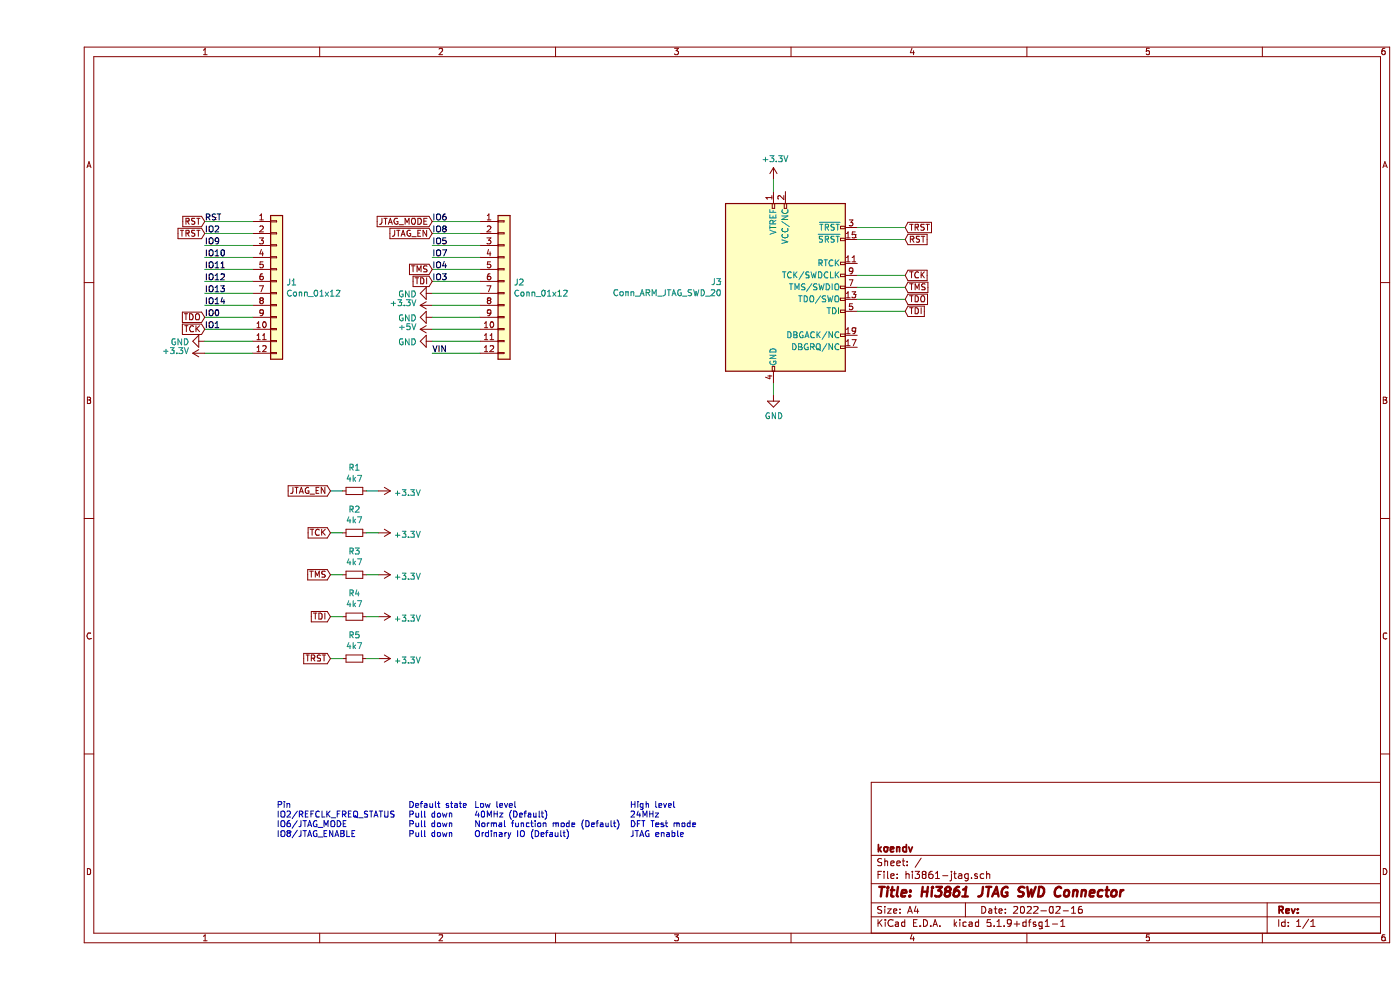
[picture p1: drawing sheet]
EESchema Schematic File Version 4
EELAYER 30 0
EELAYER END
$Descr A4 11693 8268
encoding utf-8
Sheet 1 1
Title "Hi3861 JTAG SWD Connector"
Date "2022-02-16"
Rev ""
Comp "koendv"
Comment1 ""
Comment2 ""
Comment3 ""
Comment4 ""
$EndDescr
$Comp
L Connector_Generic:Conn_01x12 J1
U 1 1
P 2000 2350
F 0 "J1" H 2080 2342 50  0000 L CNN
F 1 "Conn_01x12" H 2080 2251 50  0000 L CNN
F 2 "Connector_PinSocket_2.54mm:PinSocket_1x12_P2.54mm_Vertical" H 2000 2350 50  0001 C CNN
F 3 "~" H 2000 2350 50  0001 C CNN
	1    2000 2350
	1    0    0    -1  
$EndComp
$Comp
L Connector_Generic:Conn_01x12 J2
U 1 1
P 3900 2350
F 0 "J2" H 3980 2342 50  0000 L CNN
F 1 "Conn_01x12" H 3980 2251 50  0000 L CNN
F 2 "Connector_PinSocket_2.54mm:PinSocket_1x12_P2.54mm_Vertical" H 3900 2350 50  0001 C CNN
F 3 "~" H 3900 2350 50  0001 C CNN
	1    3900 2350
	1    0    0    -1  
$EndComp
$Comp
L Connector:Conn_ARM_JTAG_SWD_20 J3
U 1 1
P 6250 2400
F 0 "J3" H 5721 2446 50  0000 R CNN
F 1 "Conn_ARM_JTAG_SWD_20" H 5721 2355 50  0000 R CNN
F 2 "Connector_IDC:IDC-Header_2x10_P2.54mm_Vertical" H 6700 1350 50  0001 L TNN
F 3 "http://infocenter.arm.com/help/topic/com.arm.doc.dui0499b/DUI0499B_system_design_reference.pdf" V 5900 1150 50  0001 C CNN
	1    6250 2400
	1    0    0    -1  
$EndComp
Wire Wire Line
	1400 1850 1800 1850
Wire Wire Line
	1400 1950 1800 1950
Wire Wire Line
	1400 2050 1800 2050
Wire Wire Line
	1400 2150 1800 2150
Wire Wire Line
	1400 2250 1800 2250
Wire Wire Line
	1400 2350 1800 2350
Wire Wire Line
	1400 2450 1800 2450
Wire Wire Line
	1400 2550 1800 2550
Wire Wire Line
	1400 2650 1800 2650
Wire Wire Line
	1400 2750 1800 2750
Wire Wire Line
	1400 2850 1800 2850
Wire Wire Line
	1400 2950 1800 2950
Wire Wire Line
	3300 1850 3700 1850
Wire Wire Line
	3300 1950 3700 1950
Wire Wire Line
	3300 2050 3700 2050
Wire Wire Line
	3300 2150 3700 2150
Wire Wire Line
	3300 2250 3700 2250
Wire Wire Line
	3300 2350 3700 2350
Wire Wire Line
	3300 2450 3700 2450
Wire Wire Line
	3300 2550 3700 2550
Wire Wire Line
	3300 2650 3700 2650
Wire Wire Line
	3300 2750 3700 2750
Wire Wire Line
	3300 2850 3700 2850
Wire Wire Line
	3300 2950 3700 2950
Text Label 1400 1850 0    50   ~ 0
RST
Text Label 1400 1950 0    50   ~ 0
IO2
Text Label 1400 2050 0    50   ~ 0
IO9
Text Label 1400 2150 0    50   ~ 0
IO10
Text Label 1400 2250 0    50   ~ 0
IO11
Text Label 1400 2350 0    50   ~ 0
IO12
Text Label 1400 2450 0    50   ~ 0
IO13
Text Label 1400 2550 0    50   ~ 0
IO14
Text Label 1400 2650 0    50   ~ 0
IO0
Text Label 1400 2750 0    50   ~ 0
IO1
$Comp
L power:GND #PWR01
U 1 1
P 1400 2850
F 0 "#PWR01" H 1400 2600 50  0001 C CNN
F 1 "GND" V 1405 2722 50  0000 R CNN
F 2 "" H 1400 2850 50  0001 C CNN
F 3 "" H 1400 2850 50  0001 C CNN
	1    1400 2850
	0    1    1    0   
$EndComp
$Comp
L power:+3.3V #PWR02
U 1 1
P 1400 2950
F 0 "#PWR02" H 1400 2800 50  0001 C CNN
F 1 "+3.3V" V 1415 3078 50  0000 L CNN
F 2 "" H 1400 2950 50  0001 C CNN
F 3 "" H 1400 2950 50  0001 C CNN
	1    1400 2950
	0    -1   -1   0   
$EndComp
Text Label 3300 1850 0    50   ~ 0
IO6
Text Label 3300 1950 0    50   ~ 0
IO8
Text Label 3300 2050 0    50   ~ 0
IO5
Text Label 3300 2150 0    50   ~ 0
IO7
Text Label 3300 2250 0    50   ~ 0
IO4
Text Label 3300 2350 0    50   ~ 0
IO3
$Comp
L power:GND #PWR08
U 1 1
P 3300 2450
F 0 "#PWR08" H 3300 2200 50  0001 C CNN
F 1 "GND" V 3305 2322 50  0000 R CNN
F 2 "" H 3300 2450 50  0001 C CNN
F 3 "" H 3300 2450 50  0001 C CNN
	1    3300 2450
	0    1    1    0   
$EndComp
$Comp
L power:GND #PWR010
U 1 1
P 3300 2650
F 0 "#PWR010" H 3300 2400 50  0001 C CNN
F 1 "GND" V 3305 2522 50  0000 R CNN
F 2 "" H 3300 2650 50  0001 C CNN
F 3 "" H 3300 2650 50  0001 C CNN
	1    3300 2650
	0    1    1    0   
$EndComp
$Comp
L power:GND #PWR012
U 1 1
P 3300 2850
F 0 "#PWR012" H 3300 2600 50  0001 C CNN
F 1 "GND" V 3305 2722 50  0000 R CNN
F 2 "" H 3300 2850 50  0001 C CNN
F 3 "" H 3300 2850 50  0001 C CNN
	1    3300 2850
	0    1    1    0   
$EndComp
$Comp
L power:+3.3V #PWR09
U 1 1
P 3300 2550
F 0 "#PWR09" H 3300 2400 50  0001 C CNN
F 1 "+3.3V" V 3315 2678 50  0000 L CNN
F 2 "" H 3300 2550 50  0001 C CNN
F 3 "" H 3300 2550 50  0001 C CNN
	1    3300 2550
	0    -1   -1   0   
$EndComp
$Comp
L power:+5V #PWR011
U 1 1
P 3300 2750
F 0 "#PWR011" H 3300 2600 50  0001 C CNN
F 1 "+5V" V 3315 2878 50  0000 L CNN
F 2 "" H 3300 2750 50  0001 C CNN
F 3 "" H 3300 2750 50  0001 C CNN
	1    3300 2750
	0    -1   -1   0   
$EndComp
Text Label 3300 2950 0    50   ~ 0
VIN
$Comp
L power:GND #PWR014
U 1 1
P 6150 3300
F 0 "#PWR014" H 6150 3050 50  0001 C CNN
F 1 "GND" H 6155 3127 50  0000 C CNN
F 2 "" H 6150 3300 50  0001 C CNN
F 3 "" H 6150 3300 50  0001 C CNN
	1    6150 3300
	1    0    0    -1  
$EndComp
Wire Wire Line
	6150 3200 6150 3300
Wire Wire Line
	6150 1500 6150 1600
$Comp
L power:+3.3V #PWR013
U 1 1
P 6150 1500
F 0 "#PWR013" H 6150 1350 50  0001 C CNN
F 1 "+3.3V" H 6165 1673 50  0000 C CNN
F 2 "" H 6150 1500 50  0001 C CNN
F 3 "" H 6150 1500 50  0001 C CNN
	1    6150 1500
	1    0    0    -1  
$EndComp
Text GLabel 1400 1950 0    50   Input ~ 0
TRST
Text GLabel 1400 1850 0    50   Input ~ 0
RST
Text GLabel 1400 2650 0    50   Input ~ 0
TDO
Text GLabel 1400 2750 0    50   Input ~ 0
TCK
Text GLabel 3300 1850 0    50   Input ~ 0
JTAG_MODE
Text GLabel 3300 1950 0    50   Input ~ 0
JTAG_EN
Text GLabel 3300 2250 0    50   Input ~ 0
TMS
Text GLabel 3300 2350 0    50   Input ~ 0
TDI
Wire Wire Line
	7250 1900 6850 1900
Wire Wire Line
	7250 2000 6850 2000
Wire Wire Line
	7250 2300 6850 2300
Wire Wire Line
	7250 2400 6850 2400
Wire Wire Line
	7250 2500 6850 2500
Wire Wire Line
	7250 2600 6850 2600
Text GLabel 7250 1900 2    50   Input ~ 0
TRST
Text GLabel 7250 2000 2    50   Input ~ 0
RST
Text GLabel 7250 2300 2    50   Input ~ 0
TCK
Text GLabel 7250 2400 2    50   Input ~ 0
TMS
Text GLabel 7250 2500 2    50   Input ~ 0
TDO
Text GLabel 7250 2600 2    50   Input ~ 0
TDI
$Comp
L Device:R_Small R1
U 1 1
P 2650 4100
F 0 "R1" V 2454 4100 50  0000 C CNN
F 1 "4k7" V 2545 4100 50  0000 C CNN
F 2 "Resistor_THT:R_Axial_DIN0204_L3.6mm_D1.6mm_P7.62mm_Horizontal" H 2650 4100 50  0001 C CNN
F 3 "~" H 2650 4100 50  0001 C CNN
	1    2650 4100
	0    1    1    0   
$EndComp
$Comp
L power:+3.3V #PWR03
U 1 1
P 2850 4100
F 0 "#PWR03" H 2850 3950 50  0001 C CNN
F 1 "+3.3V" V 2865 4228 50  0000 L CNN
F 2 "" H 2850 4100 50  0001 C CNN
F 3 "" H 2850 4100 50  0001 C CNN
	1    2850 4100
	0    1    1    0   
$EndComp
Text GLabel 2450 4100 0    50   Input ~ 0
JTAG_EN
Wire Wire Line
	2450 4100 2550 4100
Wire Wire Line
	2750 4100 2850 4100
$Comp
L Device:R_Small R2
U 1 1
P 2650 4450
F 0 "R2" V 2454 4450 50  0000 C CNN
F 1 "4k7" V 2545 4450 50  0000 C CNN
F 2 "Resistor_THT:R_Axial_DIN0204_L3.6mm_D1.6mm_P7.62mm_Horizontal" H 2650 4450 50  0001 C CNN
F 3 "~" H 2650 4450 50  0001 C CNN
	1    2650 4450
	0    1    1    0   
$EndComp
$Comp
L power:+3.3V #PWR04
U 1 1
P 2850 4450
F 0 "#PWR04" H 2850 4300 50  0001 C CNN
F 1 "+3.3V" V 2865 4578 50  0000 L CNN
F 2 "" H 2850 4450 50  0001 C CNN
F 3 "" H 2850 4450 50  0001 C CNN
	1    2850 4450
	0    1    1    0   
$EndComp
Wire Wire Line
	2450 4450 2550 4450
Wire Wire Line
	2750 4450 2850 4450
$Comp
L Device:R_Small R5
U 1 1
P 2650 5500
F 0 "R5" V 2454 5500 50  0000 C CNN
F 1 "4k7" V 2545 5500 50  0000 C CNN
F 2 "Resistor_THT:R_Axial_DIN0204_L3.6mm_D1.6mm_P7.62mm_Horizontal" H 2650 5500 50  0001 C CNN
F 3 "~" H 2650 5500 50  0001 C CNN
	1    2650 5500
	0    1    1    0   
$EndComp
$Comp
L power:+3.3V #PWR07
U 1 1
P 2850 5500
F 0 "#PWR07" H 2850 5350 50  0001 C CNN
F 1 "+3.3V" V 2865 5628 50  0000 L CNN
F 2 "" H 2850 5500 50  0001 C CNN
F 3 "" H 2850 5500 50  0001 C CNN
	1    2850 5500
	0    1    1    0   
$EndComp
Wire Wire Line
	2450 5500 2550 5500
Wire Wire Line
	2750 5500 2850 5500
$Comp
L Device:R_Small R4
U 1 1
P 2650 5150
F 0 "R4" V 2454 5150 50  0000 C CNN
F 1 "4k7" V 2545 5150 50  0000 C CNN
F 2 "Resistor_THT:R_Axial_DIN0204_L3.6mm_D1.6mm_P7.62mm_Horizontal" H 2650 5150 50  0001 C CNN
F 3 "~" H 2650 5150 50  0001 C CNN
	1    2650 5150
	0    1    1    0   
$EndComp
$Comp
L power:+3.3V #PWR06
U 1 1
P 2850 5150
F 0 "#PWR06" H 2850 5000 50  0001 C CNN
F 1 "+3.3V" V 2865 5278 50  0000 L CNN
F 2 "" H 2850 5150 50  0001 C CNN
F 3 "" H 2850 5150 50  0001 C CNN
	1    2850 5150
	0    1    1    0   
$EndComp
Wire Wire Line
	2450 5150 2550 5150
Wire Wire Line
	2750 5150 2850 5150
$Comp
L Device:R_Small R3
U 1 1
P 2650 4800
F 0 "R3" V 2454 4800 50  0000 C CNN
F 1 "4k7" V 2545 4800 50  0000 C CNN
F 2 "Resistor_THT:R_Axial_DIN0204_L3.6mm_D1.6mm_P7.62mm_Horizontal" H 2650 4800 50  0001 C CNN
F 3 "~" H 2650 4800 50  0001 C CNN
	1    2650 4800
	0    1    1    0   
$EndComp
$Comp
L power:+3.3V #PWR05
U 1 1
P 2850 4800
F 0 "#PWR05" H 2850 4650 50  0001 C CNN
F 1 "+3.3V" V 2865 4928 50  0000 L CNN
F 2 "" H 2850 4800 50  0001 C CNN
F 3 "" H 2850 4800 50  0001 C CNN
	1    2850 4800
	0    1    1    0   
$EndComp
Wire Wire Line
	2450 4800 2550 4800
Wire Wire Line
	2750 4800 2850 4800
Text GLabel 2450 4450 0    50   Input ~ 0
TCK
Text GLabel 2450 5150 0    50   Input ~ 0
TDI
Text GLabel 2450 4800 0    50   Input ~ 0
TMS
Text GLabel 2450 5500 0    50   Input ~ 0
TRST
Text Notes 2000 7000 0    50   ~ 0
Pin\nIO2/REFCLK_FREQ_STATUS\nIO6/JTAG_MODE\nIO8/JTAG_ENABLE\n
Text Notes 3100 7000 0    50   ~ 0
Default state\nPull down\nPull down\nPull down\n
Text Notes 3650 7000 0    50   ~ 0
Low level\n40MHz (Default)\nNormal function mode (Default)\nOrdinary IO (Default)\n
Text Notes 4950 7000 0    50   ~ 0
High level\n24MHz\nDFT Test mode\nJTAG enable\n
$EndSCHEMATC
